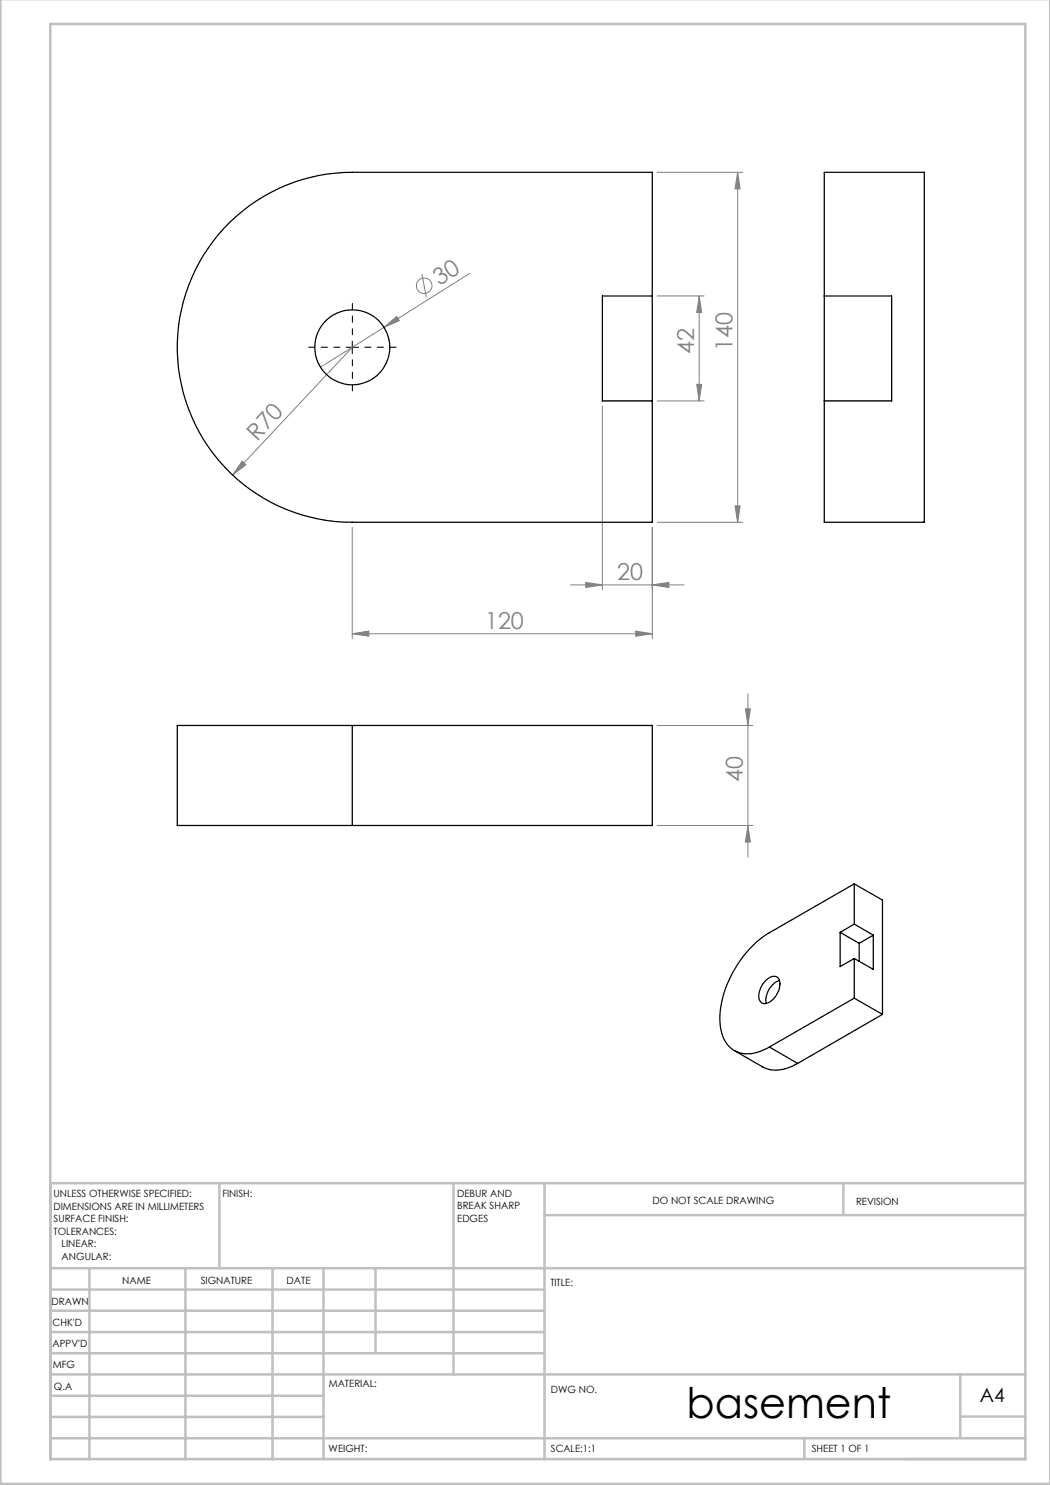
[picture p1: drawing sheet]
<svg xmlns="http://www.w3.org/2000/svg" width="210mm" height="297mm" viewBox="0 0 210 297" stroke-linecap="round" stroke-linejoin="round" font-family="sans-serif">
<g fill="none" stroke="#808080" stroke-width=".2">
<path d="M131.4 34.5h17.1M147.5 34.5v70M147.5 34.5l.5 3.3h-1zM84.4 54.8l.9 4.7M93.9 54.7l-29.8 18.7M131.4 59.2h9.4M139.8 59.2l.5 3.3h-1zM139.8 59.2v21M70.4 69.5l-23.9 25.5M76.8 65.5l2.5-2.2 .6 .8zM139.3 76.9h1l-.5 3.3zM48.4 92.2l.8 .8-2.7 2z"/>
<path d="M120.5 81.2v36.8M131.4 80.2h9.4M70.4 105.5v22.2M114.1 117h22.7M117.2 116.5l3.3 .5-3.3 .5zM130.5 117l3.3-.5v1zM130.5 105.5v22.2M131.4 104.5h17.1M147 101.2h1l-.5 3.3zM70.4 126.7l3.4-.5v1zM70.4 126.7h60.1M127.1 126.2l3.4 .5-3.4 .5z"/>
<path d="M149.6 138.7v32.7M131.4 145.1h19.2M149.1 141.8h1l-.5 3.3zM131.4 165.1h19.2M149.6 165.1l.5 3.3h-1z"/>
<circle cx="84.8" cy="57.1" r="1.56"/>
</g>
<path d="M68 69.4h-6.3M70.5 66.9v-6.2M70.5 71.9v6.3M73 69.4h6.2" fill="none" stroke="#000" stroke-width=".2" stroke-dasharray="15.2 1.3 1.3 1.3" stroke-dashoffset="14"/>
<path d="M69.2 69.5h2.5M70.4 68.2v2.5" fill="none" stroke="#000" stroke-width=".2"/>
<g fill="none" stroke="#c0c0c0" stroke-width=".5">
<path d="M.1 -.1v296.9h209.9v-296.9M10.1 4.8h195v287h-195zM43.9 236.6v17M90.7 236.6v38.3M108.9 236.6v55.3M168.7 236.6v6.3M205.1 236.6h-195v55.3M10.1 253.6h195M10.1 257.9h98.8M17.9 253.6v38.3M37.1 253.6v38.3M54.5 253.6v38.3"/>
<path d="M64.7 253.6v38.3M75.1 253.6v17M108.9 243h96.2M10.1 270.6h98.8M10.1 266.4h98.8M10.1 262.1h98.8M10.1 279.1h54.6M10.1 274.9h195M192.1 274.8v12.7M10.1 287.7h195M10.1 283.4h54.6M160.9 287.5v4.3"/>
<path d="M192.1 283.3h13"/>
</g>
<g fill="#808080">
<path d="M76.8 65.5l2.5-2.2 .6 .8z"/>
<path d="M48.4 92.2l.8 .8-2.7 2z"/>
<path d="M117.2 116.5l3.3 .5-3.3 .5zM130.5 117l3.3-.5v1z"/>
<path d="M70.4 126.7l3.4-.5v1zM127.1 126.2l3.4 .5-3.4 .5z"/>
<path d="M147 101.2h1l-.5 3.3zM147.5 34.5l.5 3.3h-1z"/>
<path d="M139.8 59.2l.5 3.3h-1zM139.3 76.9h1l-.5 3.3zM149.1 141.8h1l-.5 3.3zM149.6 165.1l.5 3.3h-1z"/>
</g>
<g fill="none" stroke="#000" stroke-width=".25">
<path d="M164.9 34.5h20v70h-20zM46 44.4a34.9 34.9 0 0 1 24.4-9.9h60.1v70h-60.1a35 35 0 0 1-32.3-21.9 35 35 0 0 1 7.9-38.2zM130.5 59.2h-10v21h10M164.9 59.2h13.4v21h-13.4M70.4 145.1h-34.9v20h34.9M70.4 145.1h60.1v20h-60.1M70.4 145.1v20M170.9 176.8l-17 9.7a21.5 21.5 0 0 0-9.9 18 6.2 6.2 0 0 0 3.7 6 7.4 7.4 0 0 0 6.2-1.1M170.9 176.8v8M170.9 176.8l5.6 3.2v22.9M153.2 196a1.78 1.78 0 0 1 2.4-.5 3.2 3.2 0 0 1-.5 3.7 2.35 2.35 0 0 1-2.8 1.4 2.74 2.74 0 0 1 0-3.3zM155.9 196.1a4.2 4.2 0 0 0-2.7 4.6"/>
<path d="M168 186.5v6.8l2.9-1.6M168 186.5l3.8 2.2M170.9 199.6l-17 9.8M170.9 199.6l5.6 3.3M170.9 191.7v7.9M170.9 184.8l-2.9 1.7M170.9 184.8l3.8 2.2M171.8 188.7v3.6M174.7 187v6.9l-3.8-2.2M174.7 187l-2.9 1.7M146.9 210.1l5.6 3.3a6.7 6.7 0 0 0 6.5-.5l.5-.2M153.9 209.4l5.6 3.3"/>
<path d="M176.5 202.9l-17 9.8"/>
<circle cx="70.5" cy="69.5" r="7.5"/>
</g>
<text font-size="8.5" x="137.3" y="283.5">basement</text>
<g font-size="4.7" fill="#808080">
<text x="87.9" y="57.2" transform="rotate(-32 87.9 57.2)">30</text>
<text x="138.8" y="70.9" transform="rotate(-90 138.8 70.9)">42</text>
<text x="146.5" y="70.1" transform="rotate(-90 146.5 70.1)">140</text>
<text x="51.4" y="88.3" transform="rotate(-47 51.4 88.3)">R70</text>
<text x="123.4" y="116">20</text>
<text x="97" y="125.7">120</text>
<text x="148.6" y="156.5" transform="rotate(-90 148.6 156.5)">40</text>
</g>
<text font-size="3.9" x="196" y="280.4">A4</text>
<g font-size="2">
<text x="10.7" y="239.5">UNLESS OTHERWISE SPECIFIED:</text>
<text x="44.5" y="239.5">FINISH:</text>
<text x="91.4" y="239.4">DEBUR AND</text>
<text x="10.7" y="242">DIMENSIONS ARE IN MILLIMETERS</text>
<text x="10.7" y="244.5">SURFACE FINISH:</text>
<text x="91.4" y="241.9">BREAK SHARP</text>
<text x="91.4" y="244.4">EDGES</text>
<text x="130.5" y="240.8">DO NOT SCALE DRAWING</text>
<text x="171.2" y="241">REVISION</text>
<text x="10.7" y="247">TOLERANCES:</text>
<text x="12.3" y="249.5">LINEAR:</text>
<text x="12.3" y="252">ANGULAR:</text>
<text x="24.4" y="256.9">NAME</text>
<text x="40.1" y="256.8">SIGNATURE</text>
<text x="57.3" y="256.8">DATE</text>
<text x="110.1" y="257.1">TITLE:</text>
<text x="10.3" y="260.9">DRAWN</text>
<text x="10.5" y="269.3">APPV'D</text>
<text x="10.5" y="265.2">CHK'D</text>
<text x="10.6" y="273.6">MFG</text>
<text x="10.8" y="278">Q.A</text>
<text x="65.8" y="277.4">MATERIAL:</text>
<text x="110.2" y="278.5">DWG NO.</text>
<text x="65.7" y="290.4">WEIGHT:</text>
<text x="110.2" y="290.5">SCALE:1:1</text>
<text x="162.4" y="290.4">SHEET 1 OF 1</text>
</g>
</svg>
